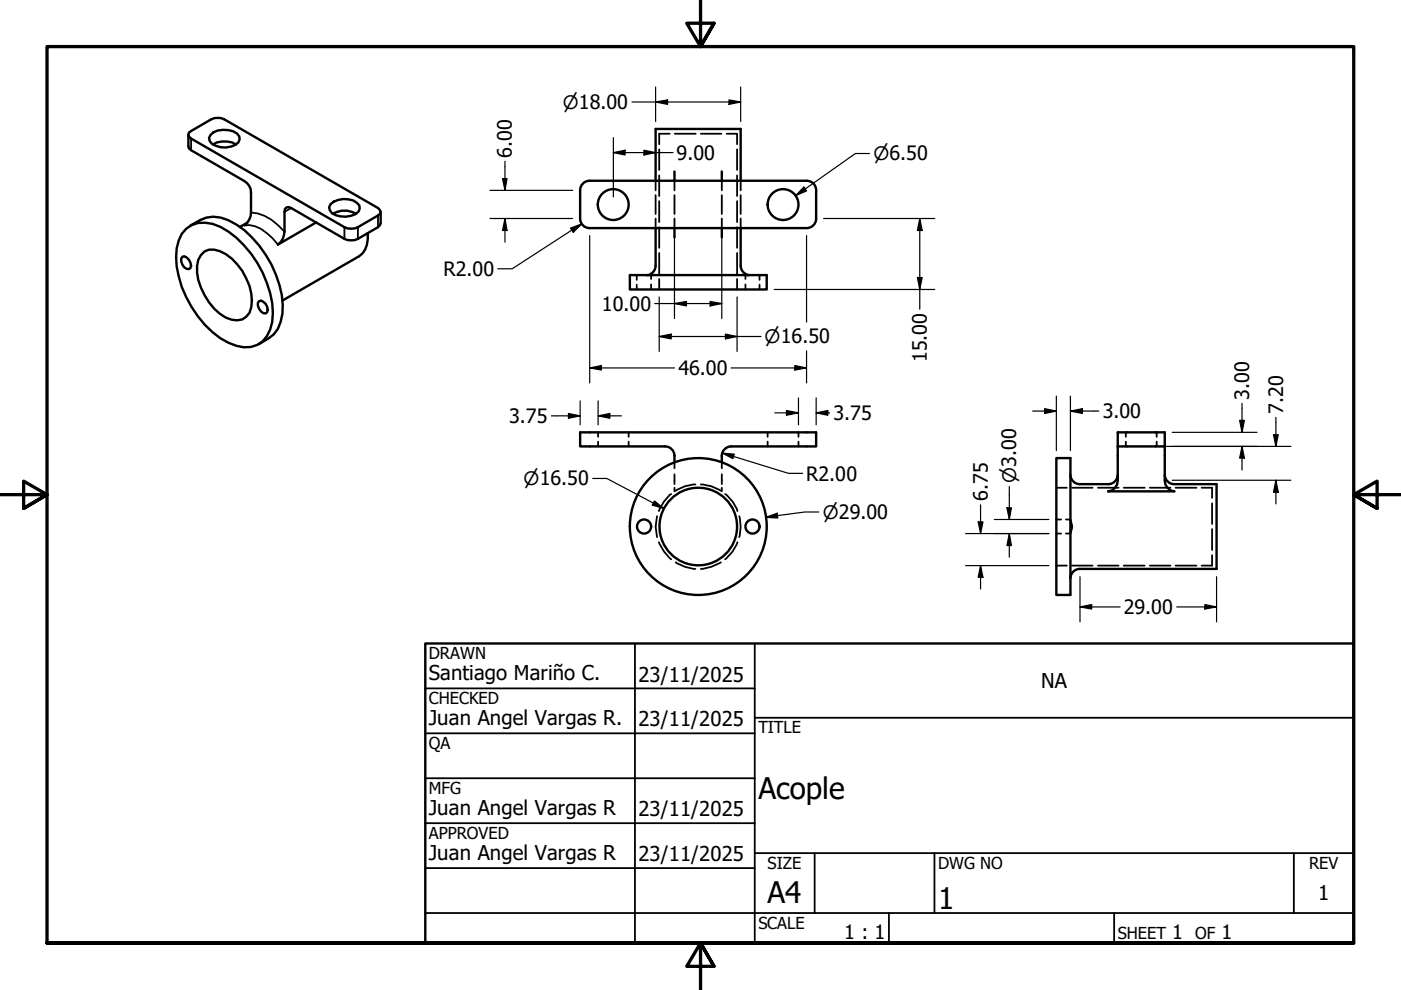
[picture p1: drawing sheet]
<svg xmlns="http://www.w3.org/2000/svg" width="297mm" height="210mm" viewBox="0 0 297 210" stroke-linecap="round" stroke-linejoin="round" font-family="sans-serif">
<!-- layer: Visible (ANSI) -->
<g fill="none" stroke="#000" stroke-width=".51">
<path d="M39.9 28.5v2.5l.2 .5 .4 .3 11.3 6.6a2.81 2.81 0 0 1 1.4 2.4v4.3a3.5 3.5 0 0 1-1.4 2.7M40.1 28.1l4.7-2.8a3.2 3.2 0 0 1 2.8 0l32.5 18.8 .4 .4 .2 .4-.2 .5-.4 .3-4.2 2.5a3.4 3.4 0 0 1-2.9 0l-32.5-18.8-.4-.4-.2-.5zM44.6 28.6a4.3 4.3 0 0 1 4.9-.8l.7 .5 .5 .6 .1 .7a2.85 2.85 0 0 1-2.9 1.7 3.9 3.9 0 0 1-3.5-1.4l-.1-.7zM45.1 30.6a4.8 4.8 0 0 1 4.9 0M125 38.3a2 2 0 0 0-2 2v6M125 38.3h46M139 38.3v-11h18v11M143 36.4v1.9M153 36.4v1.9M171 38.3a2 2 0 0 1 2 2v6M38.7 54.5l.4-.2a2.08 2.08 0 0 1 1.3 2.5l-.3 .3a1.79 1.79 0 0 1-1.4-2.6zM39.5 48.5a5.8 5.8 0 0 1 5.6-1 18.4 18.4 0 0 1 9.4 8.2 19.9 19.9 0 0 1 3.2 12.5 6 6 0 0 1-4.5 5.4 10.3 10.3 0 0 1-8.1-3.1 23 23 0 0 1-7.8-16 8 8 0 0 1 2.2-6z"/>
<path d="M40.3 47.9l2.2-1.3a6.4 6.4 0 0 1 6 .1 21.3 21.3 0 0 1 10 11.5 15.7 15.7 0 0 1 1 10l-.6 1.5-.9 1.2-3.1 2.1M43.4 53.3a4.3 4.3 0 0 1 4.5 .6 12.6 12.6 0 0 1 5.5 9.9 3.8 3.8 0 0 1-2 3.9 5.2 5.2 0 0 1-4.8-1.2 13.2 13.2 0 0 1-4.8-10.1l.2-1.3 .6-1zM52.5 47.2l-1.6 .9M70.1 43.3a4.6 4.6 0 0 1 5.6-.3l.5 .6a1.77 1.77 0 0 1-1.8 2.2 5 5 0 0 1-4-.6l-.5-.7-.1-.6zM70.5 45.3a4.9 4.9 0 0 1 5 0M78 49.4a5.2 5.2 0 0 1-1.9 4.9l-16.2 9.4M80.7 44.9v2.4l-.2 .5-.4 .4-4.2 2.4a3.4 3.4 0 0 1-2.9 0l-11.8-6.7-.5 .1-.3 .4-.1 4.7a3.5 3.5 0 0 1-1.4 2.8l8.2-4.7M123 46.4a2 2 0 0 0 2 2M125 48.4h46M133.5 58.3h29.1v3.1h-29.1zM138 58.1l-.9 .2M139 48.4v7.9a2 2 0 0 1-1 1.8"/>
<path d="M143 48.4v1.9M153 48.4v1.9M157 48.4v7.9a2 2 0 0 0 1 1.8M158.1 58.1l.8 .2M173 46.4a2 2 0 0 1-2 2M54.9 63.9l.4-.2a1.98 1.98 0 0 1 1.3 2.5l-.3 .3a1.9 1.9 0 0 1-1.6-2.3zM141 94.7a2 2 0 0 1 2 2v1.3M141 94.7h-18v-3h50v3h-18M155 94.7a2 2 0 0 0-2 2v1.3M224 97.1h2.9v29h-2.9zM237 91.7h10v10.1a2.29 2.29 0 0 0 2 2.4h-14.1a2.29 2.29 0 0 0 2.1-2.4zM237 94.7h10"/>
<path d="M226.9 100.7a2 2 0 0 0 2 2M226.9 110.3a3.1 3.1 0 0 1 0 2.7M237 100.7a2 2 0 0 1-2 2h-6M247 100.7a2 2 0 0 0 2 2h8.9v17.9h-28.9M228.9 120.6a2 2 0 0 0-2 2"/>
<circle cx="130" cy="43.4" r="3.3"/>
<circle cx="166" cy="43.4" r="3.3"/>
<circle cx="136.6" cy="111.6" r="1.49"/>
<circle cx="148" cy="111.6" r="8.2"/>
<circle cx="148.1" cy="111.6" r="14.5"/>
<circle cx="159.5" cy="111.6" r="1.49"/>
</g>
<!-- layer: Visible Narrow (ANSI) -->
<path d="M40.5 29.4v2.4M51.8 47.8a5.8 5.8 0 0 1 4.8 1.6l1.2 1.1 1.1 1.4M53.2 45.1a8.9 8.9 0 0 1 5.7 2.6l1.4 1.4M61.7 44.1l-1.4 .8M73 48.2v2.4M75.9 48.2v2.4M80.1 45.7v2.5" fill="none" stroke="#000" stroke-width=".38"/>
<!-- layer: Hidden (ANSI) -->
<g fill="none" stroke="#000" stroke-width=".38">
<path d="M139 38.3v2.1M139.8 31.7v4.3M139.8 37.2v4.4M142 28.4h-2.2v2.2M143 38.3v2.1M143.1 28.4h4.4M148.6 28.4h4.4M153 38.3v2.1M154.1 28.4h2.2v2.2M156.3 31.7v4.3M156.3 37.2v4.4M157 38.3v2.1"/>
<path d="M135 58.3v1M138 58.1v1.1M139 41.4v4M139 46.3v2.1M139.8 42.6v4.5M139.8 48.2v4.3M139.8 53.6v4.5M139.8 59.2v2.2M143 41.4v4M143 46.3v2.1M153 41.4v4M153 46.3v2.1"/>
<path d="M156.3 42.6v4.5M156.3 48.2v4.3M156.3 53.6v4.5M156.3 59.2v2.2M157 41.4v4M157 46.3v2.1M158.1 58.1v1.1M161 58.3v1M135 60.4v1M138 60.3v1.1M158.1 60.3v1.1M161 60.4v1"/>
<path d="M126.8 91.7v.9M126.8 93.6v1.1M133.3 91.7v.9M133.3 93.6v1.1M143 98v1.3M153 98v1.3M162.8 91.7v.9M162.8 93.6v1.1M169.3 91.7v.9M169.3 93.6v1.1M238.7 91.7v.9M238.7 93.6v1.1"/>
<path d="M245.2 91.7v.9M245.2 93.6v1.1M139.3 109.4a7.9 7.9 0 0 0 0 4.5M139.7 115a9.2 9.2 0 0 0 2.6 3.6M142.3 104.7a8.2 8.2 0 0 0-2.6 3.7M143 100.6v2.1M143 103.4v.8M143.3 119.2a8.8 8.8 0 0 0 4.1 1.4M147.4 102.7a7.9 7.9 0 0 0-4.1 1.3M148.6 102.7a8.4 8.4 0 0 1 4.2 1.3M152.8 119.2a9.4 9.4 0 0 1-4.2 1.4M153 100.6v2.1"/>
<path d="M153 103.4v.8M153.7 104.7a7 7 0 0 1 2.6 3.7M156.3 115a7.8 7.8 0 0 1-2.6 3.6M156.7 109.4a7.9 7.9 0 0 1 0 4.5M224 119.9h2.2M224 103.4h2.2M224 113.1h1M224 110.1h1M226 113.1h.9M226 110.1h.9M227.3 119.9h4.3M227.3 103.4h4.3"/>
<path d="M232.8 119.9h4.4M232.8 103.4h4.4M238.3 119.9h4.4M238.3 103.4h4.4M243.8 119.9h4.4M243.8 103.4h4.4M249.2 119.9h4.5M249.2 103.4h4.5M254.8 103.4h2.2v2.2M257 106.7v4.4M257 112.2v4.4M257 117.7v2.2h-2.2"/>
</g>
<!-- layer: Border (ANSI) -->
<path d="M148.5 -.1v10l-2.9-5h5.8l-2.9 5 2.9-5M0 104.9h10l-5-2.9v5.8l5-2.9-5 2.9M297 104.9h-10l5-2.9v5.8l-5-2.9 5 2.9M10 199.9v-190h277v190h-277h277M151.4 204.9l-2.9-5 2.9 5h-5.8l2.9-5v10" fill="none" stroke="#000" stroke-width=".7"/>
<!-- layer: Title (ANSI) -->
<g fill="none" stroke="#000" stroke-width=".38">
<path d="M134.6 136.4v63.5M160 136.4v63.5M90.2 146h69.8M90.2 155.5h69.8M160 152.2h127M90.2 165h69.8M90.2 174.5h69.8M90.2 193.6h196.8M90.2 184.1h69.8M160 180.9h127M172.7 180.9v12.7M188.5 193.6v6.3"/>
<path d="M198.1 180.9v12.7M236.2 193.6v6.3M274.3 180.9v12.7"/>
</g>
<path d="M90.2 136.4h196.8v63.5h-196.8z" fill="none" stroke="#000" stroke-width=".51"/>
<!-- layer: Dimension (ANSI) -->
<g fill="none" stroke="#000" stroke-width=".25">
<path d="M139 18.5v7.3M157 18.5v7.3M106.6 37.9h.9l-.4 2.5zM107.1 34.2v6.2M130 32.4l2.5-.6v1.1zM130 32.4h12.7M130 29.2v12.6M134 21.6h23M136.5 31.8l2.5 .6-2.5 .5zM139 21.6l2.5-.4v.9zM154.6 21.2l2.4 .4-2.4 .5zM170.4 39.7l.6 .8-2.3 1z"/>
<path d="M184.3 32.5h-2.9l-12.7 9M103.9 40.4h17.5M103.9 46.3h17.5M107.1 46.3l.4 2.6h-.9zM107.1 46.3v5M121 48.4l2.4-.9-1.9 1.7zM123.4 47.5l-14.8 9.5h-3.1M125 49.9v31.3M143 49.9v17.6M153 49.9v17.6M171 49.9v18.4M174.6 46.3h23.6"/>
<path d="M194.5 58.8h1l-.5 2.6zM195 46.3l.5 2.6h-1zM195 46.3v19.3M125 78l2.5-.5v1zM125 78h18M138.8 64.4h14.2M139.8 71.3l2.5-.5v1.1zM139.8 71.3h21.6M139.8 63v11.5M143 64.4l2.5-.5v1zM150.6 63.9l2.4 .5-2.4 .5zM153.8 70.8l2.5 .5-2.5 .6z"/>
<path d="M155 78h16M156.3 63v11.5M164.1 61.4h34.1M168.5 77.5l2.5 .5-2.5 .5zM171 74.4v6.8M116.9 88.2h6.1M120.5 87.7l2.5 .5-2.5 .5zM123 85v5.1M126.8 88.2l2.5-.5v1zM126.8 88.2h5M126.8 85v5.1M153.1 96l2.5 .3-.2 1z"/>
<path d="M153.1 96l14.1 4.4h3M164.3 87.5h5M166.8 87l2.5 .5-2.5 .5zM169.3 84.4v5.7M173 87.5l2.5-.5v1zM173 87.5h2.9M173 84.4v5.7M218.9 87.2h5.1M221.5 86.6l2.5 .6-2.5 .5zM224 84v11.5M226.9 87.2l2.6-.6v1.1zM226.9 87.2h6.1"/>
<path d="M226.9 84v11.5M246.6 94.7h27.1M248.5 91.7h18M262.8 89.1h1l-.5 2.6zM263.3 94.7l.5 2.4h-1zM263.3 85.5v6.2M263.3 94.7v5M270 92.2h1l-.5 2.5zM270.5 88.5v6.2M125.7 101.4h3l12 6.4M138.7 106.2l2 1.6-2.4-.7zM162.4 109.7l2.4-.9 .1 1z"/>
<path d="M173.6 108.6h-3l-8.2 1.1M204.7 113.1h17.7M204.7 119.9h17.7M207.4 110.7h1l-.5 2.4zM207.9 119.9l.5 2.5h-1zM207.9 107v6.1M207.9 119.9v5M210.8 110.1h11.6M213.5 107.7h.9l-.4 2.4zM214 113.1l.4 2.6h-.9zM214 103.2v6.9M214 113.1v5"/>
<path d="M248.5 101.8h25.2M270.5 101.8l.5 2.6h-1zM270.5 101.8v5M229 128.7l2.5-.5v.9zM229 128.7h8.5M229 122.3v9.6M249.5 128.7h8.4M255.5 128.2l2.4 .5-2.4 .4zM257.9 122.3v9.6"/>
</g>
<g fill="#000">
<path d="M106.6 37.9h.9l-.4 2.5zM130 32.4l2.5-.6v1.1zM136.5 31.8l2.5 .6-2.5 .5zM139 21.6l2.5-.4v.9zM154.6 21.2l2.4 .4-2.4 .5zM170.4 39.7l.6 .8-2.3 1zM107.1 46.3l.4 2.6h-.9zM121 48.4l2.4-.9-1.9 1.7zM194.5 58.8h1l-.5 2.6zM195 46.3l.5 2.6h-1zM125 78l2.5-.5v1zM139.8 71.3l2.5-.5v1.1z"/>
<path d="M143 64.4l2.5-.5v1zM150.6 63.9l2.4 .5-2.4 .5zM153.8 70.8l2.5 .5-2.5 .6zM168.5 77.5l2.5 .5-2.5 .5zM120.5 87.7l2.5 .5-2.5 .5zM126.8 88.2l2.5-.5v1zM153.1 96l2.5 .3-.2 1zM166.8 87l2.5 .5-2.5 .5zM173 87.5l2.5-.5v1zM221.5 86.6l2.5 .6-2.5 .5zM226.9 87.2l2.6-.6v1.1zM262.8 89.1h1l-.5 2.6z"/>
<path d="M263.3 94.7l.5 2.4h-1zM270 92.2h1l-.5 2.5zM138.7 106.2l2 1.6-2.4-.7zM162.4 109.7l2.4-.9 .1 1zM207.4 110.7h1l-.5 2.4zM213.5 107.7h.9l-.4 2.4zM214 113.1l.4 2.6h-.9zM270.5 101.8l.5 2.6h-1zM207.9 119.9l.5 2.5h-1zM229 128.7l2.5-.5v.9zM255.5 128.2l2.4 .5-2.4 .4z"/>
</g>
<g font-size="6.3">
<text x="160.8" y="169.3">Acople</text>
<text x="162.8" y="191.4">A4</text>
<text x="198.9" y="192.8">1</text>
</g>
<g font-size="4.3">
<text x="90.9" y="144.2">Santiago Mariño C.</text>
<text x="135.4" y="144.5">23/11/2025</text>
<text x="220.7" y="145.9">NA</text>
<text x="90.9" y="153.8">Juan Angel Vargas R.</text>
<text x="135.4" y="154">23/11/2025</text>
<text x="90.9" y="172.8">Juan Angel Vargas R</text>
<text x="135.4" y="173.1">23/11/2025</text>
<text x="90.9" y="182.3">Juan Angel Vargas R</text>
<text x="135.4" y="182.6">23/11/2025</text>
<text x="279.5" y="190.7">1</text>
</g>
<g font-size="4.2">
<text x="108.5" y="33.4" transform="rotate(-90 108.5 33.4)">6.00</text>
<text x="143.4" y="33.9">9.00</text>
<text x="94" y="58.5">R2.00</text>
<text x="127.6" y="65.9">10.00</text>
<text x="196.5" y="76.8" transform="rotate(-90 196.5 76.8)">15.00</text>
<text x="143.8" y="79.5">46.00</text>
<text x="107.9" y="89.7">3.75</text>
<text x="176.7" y="89.1">3.75</text>
<text x="233.8" y="88.7">3.00</text>
<text x="264.9" y="84.7" transform="rotate(-90 264.9 84.7)">3.00</text>
<text x="272" y="87.7" transform="rotate(-90 272 87.7)">7.20</text>
<text x="170.9" y="101.9">R2.00</text>
<text x="209.4" y="106.2" transform="rotate(-90 209.4 106.2)">6.75</text>
<text x="238.3" y="130.2">29.00</text>
<text x="179" y="199.2">1 : 1</text>
<text x="248.5" y="199.1">1</text>
<text x="259" y="199.1">1</text>
</g>
<g font-size="3.9">
<text x="119.3" y="23.1">⌀18.00</text>
<text x="185.2" y="34">⌀6.50</text>
<text x="162.1" y="72.8">⌀16.50</text>
<text x="111" y="102.9">⌀16.50</text>
<text x="215.5" y="102.3" transform="rotate(-90 215.5 102.3)">⌀3.00</text>
<text x="174.4" y="110">⌀29.00</text>
</g>
<g font-size="3.5">
<text x="90.9" y="139.7">DRAWN</text>
<text x="90.9" y="149.3">CHECKED</text>
<text x="160.8" y="155.5">TITLE</text>
<text x="90.9" y="158.8">QA</text>
<text x="90.9" y="168.3">MFG</text>
<text x="90.9" y="177.8">APPROVED</text>
<text x="162.8" y="184.2">SIZE</text>
<text x="198.9" y="184.2">DWG NO</text>
<text x="277.6" y="184.2">REV</text>
<text x="160.8" y="196.9">SCALE</text>
<text x="237" y="199.1">SHEET</text>
<text x="253.4" y="199.1">OF</text>
</g>
</svg>
